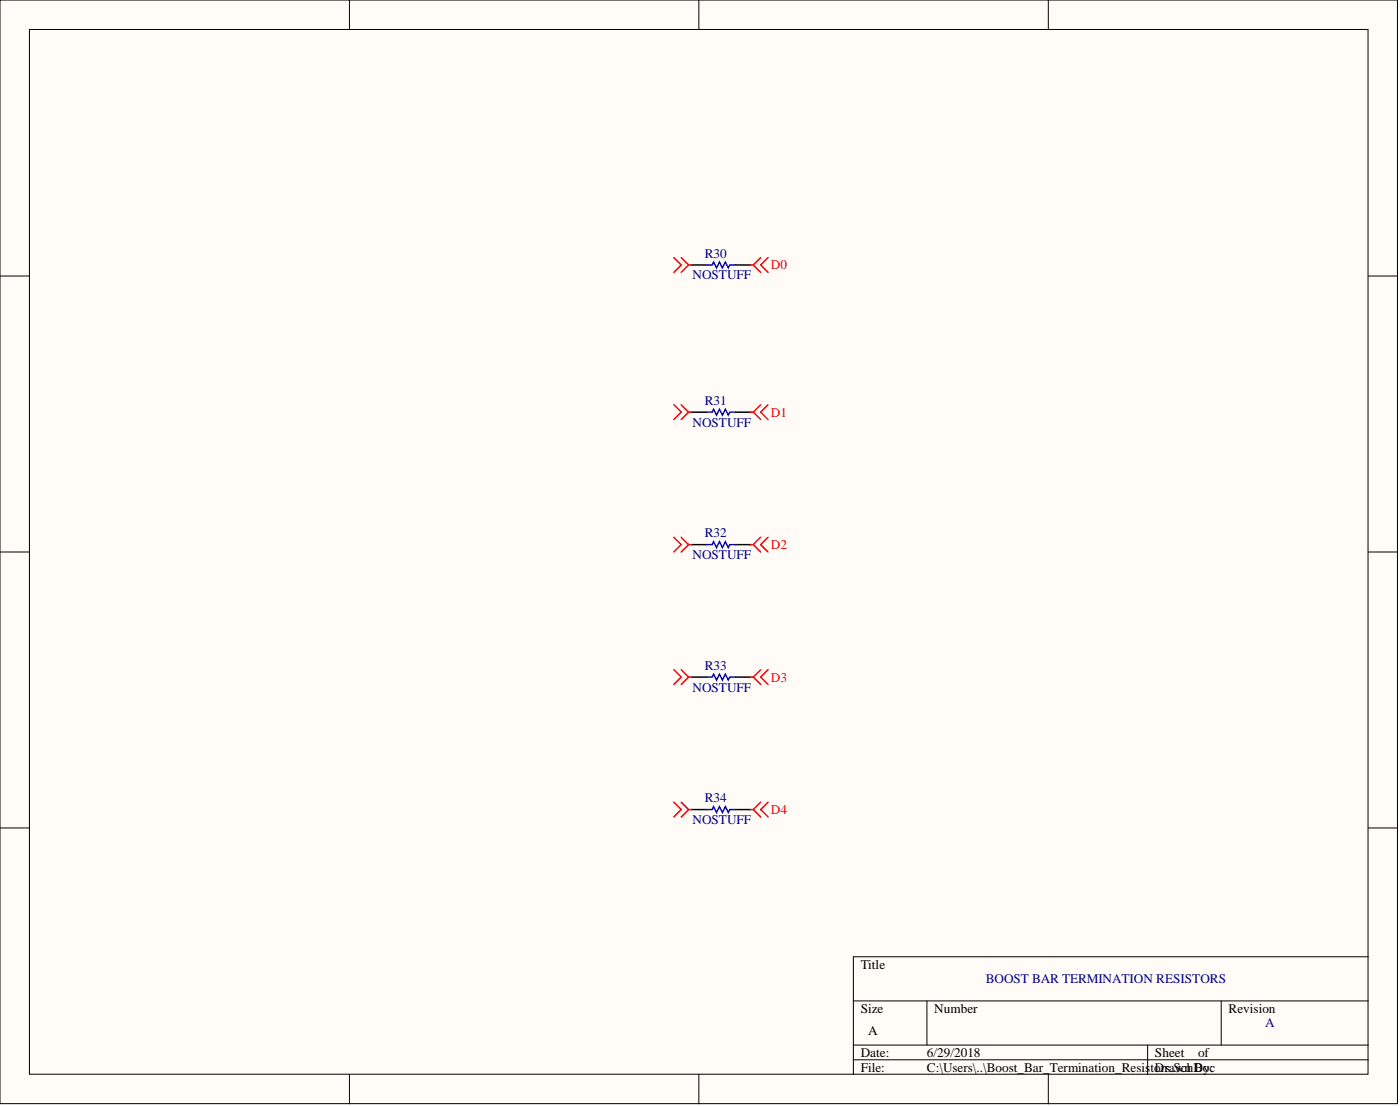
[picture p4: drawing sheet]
<svg xmlns="http://www.w3.org/2000/svg" width="241mm" height="190mm" viewBox="0 0 241 190" stroke-linecap="round" stroke-linejoin="round" font-family="sans-serif">
<g fill="#fffcf8" stroke="#000" stroke-width=".17">
<path d="M0 0h240.9v190.1h-240.9z"/>
<path d="M5.1 5.1h230.7v179.9h-230.7z"/>
</g>
<g fill="none" stroke="#000" stroke-width=".17">
<path d="M60.2 0v5.1M120.5 0v5.1M180.7 0v5.1M0 47.5h5.1M235.8 47.5h5.1M0 95.1h5.1M235.8 95.1h5.1M0 142.6h5.1M235.8 142.6h5.1M147.1 172.4h88.7M159.8 172.4v7.6M210.5 172.4v7.6"/>
<path d="M235.8 164.8h-88.7v20.3M60.2 185.1v5M120.5 185.1v5M147.1 180h88.7M147.1 182.5h88.7M180.7 185.1v5M197.8 180v5.1"/>
</g>
<path d="M119.2 45.6h2.5M126.8 45.6h2.5M119.2 71h2.5M126.8 71h2.5M119.2 93.8h2.5M126.8 93.8h2.5M119.2 116.6h2.5M126.8 116.6h2.5M119.2 139.4h2.5M126.8 139.4h2.5" fill="none" stroke="#000" stroke-width=".25"/>
<path d="M121.7 45.6h1l.3-.5 .5 1 .5-1 .5 1 .5-1 .5 1 .3-.5h1M121.7 71h1l.3-.5 .5 1 .5-1 .5 1 .5-1 .5 1 .3-.5h1M121.7 93.8h1l.3-.5 .5 1 .5-1 .5 1 .5-1 .5 1 .3-.5h1M121.7 116.6h1l.3-.5 .5 1 .5-1 .5 1 .5-1 .5 1 .3-.5h1M121.7 139.4h1l.3-.5 .5 1.1 .5-1.1 .5 1.1 .5-1.1 .5 1.1 .3-.6h1" fill="none" stroke="#00f" stroke-width=".25"/>
<g fill="none" stroke="#f00" stroke-width=".25">
<path d="M116.1 44.4l1.3 1.2-1.3 1.3M117.4 44.4l1.3 1.2M118.7 45.6l-1.3 1.3M118.7 45.6h.5M129.3 45.6h.5M129.8 45.6l1.3 1.3M131.1 44.4l-1.3 1.2M132.4 44.4l-1.3 1.2 1.3 1.3M116.1 69.7l1.3 1.3-1.3 1.3M117.4 69.7l1.3 1.3M118.7 71l-1.3 1.3M118.7 71h.5"/>
<path d="M129.3 71h.5M129.8 71l1.3 1.3M131.1 69.7l-1.3 1.3M132.4 69.7l-1.3 1.3 1.3 1.3M116.1 92.5l1.3 1.3-1.3 1.3M117.4 92.5l1.3 1.3M118.7 93.8l-1.3 1.3M118.7 93.8h.5M129.3 93.8h.5M129.8 93.8l1.3 1.3M131.1 92.5l-1.3 1.3M132.4 92.5l-1.3 1.3 1.3 1.3"/>
<path d="M116.1 115.4l1.3 1.2-1.3 1.3M117.4 115.4l1.3 1.2M118.7 116.6l-1.3 1.3M118.7 116.6h.5M129.3 116.6h.5M129.8 116.6l1.3 1.3M131.1 115.4l-1.3 1.2M132.4 115.4l-1.3 1.2 1.3 1.3M116.1 138.2l1.3 1.2-1.3 1.3M117.4 138.2l1.3 1.2M118.7 139.4l-1.3 1.3M118.7 139.4h.5"/>
<path d="M129.3 139.4h.5M129.8 139.4l1.3 1.3M131.1 138.2l-1.3 1.2M132.4 138.2l-1.3 1.2 1.3 1.3"/>
</g>
<g font-size="2.3" fill="#000080">
<text x="121.5" y="44.4">R30</text>
<text x="119.4" y="48.1">NOSTUFF</text>
<text x="121.5" y="69.7">R31</text>
<text x="119.4" y="73.5">NOSTUFF</text>
<text x="121.5" y="92.5">R32</text>
<text x="119.4" y="96.3">NOSTUFF</text>
<text x="119.4" y="119.1">NOSTUFF</text>
<text x="121.5" y="115.4">R33</text>
<text x="119.4" y="141.9">NOSTUFF</text>
<text x="121.5" y="138.2">R34</text>
<text x="169.9" y="169.4">BOOST BAR TERMINATION RESISTORS</text>
<text x="218.1" y="177">A</text>
</g>
<g font-size="2.3" fill="#f00">
<text x="132.9" y="46.4">D0</text>
<text x="132.9" y="71.8">D1</text>
<text x="132.9" y="94.6">D2</text>
<text x="132.9" y="117.4">D3</text>
<text x="132.9" y="140.2">D4</text>
</g>
<g font-size="2.3">
<text x="148.4" y="166.8">Title</text>
<text x="148.4" y="174.4">Size</text>
<text x="149.6" y="178.2">A</text>
<text x="161" y="174.4">Number</text>
<text x="211.7" y="174.4">Revision</text>
<text x="148.4" y="182">Date:</text>
<text x="148.4" y="184.6">File:</text>
<text x="159.8" y="182">6/29/2018</text>
<text x="159.8" y="184.6">C:\Users\..\Boost_Bar_Termination_Resistors.SchDoc</text>
<text x="199.1" y="182">Sheet</text>
<text x="199.1" y="184.6">Drawn By:</text>
<text x="206.5" y="182">of</text>
</g>
</svg>
